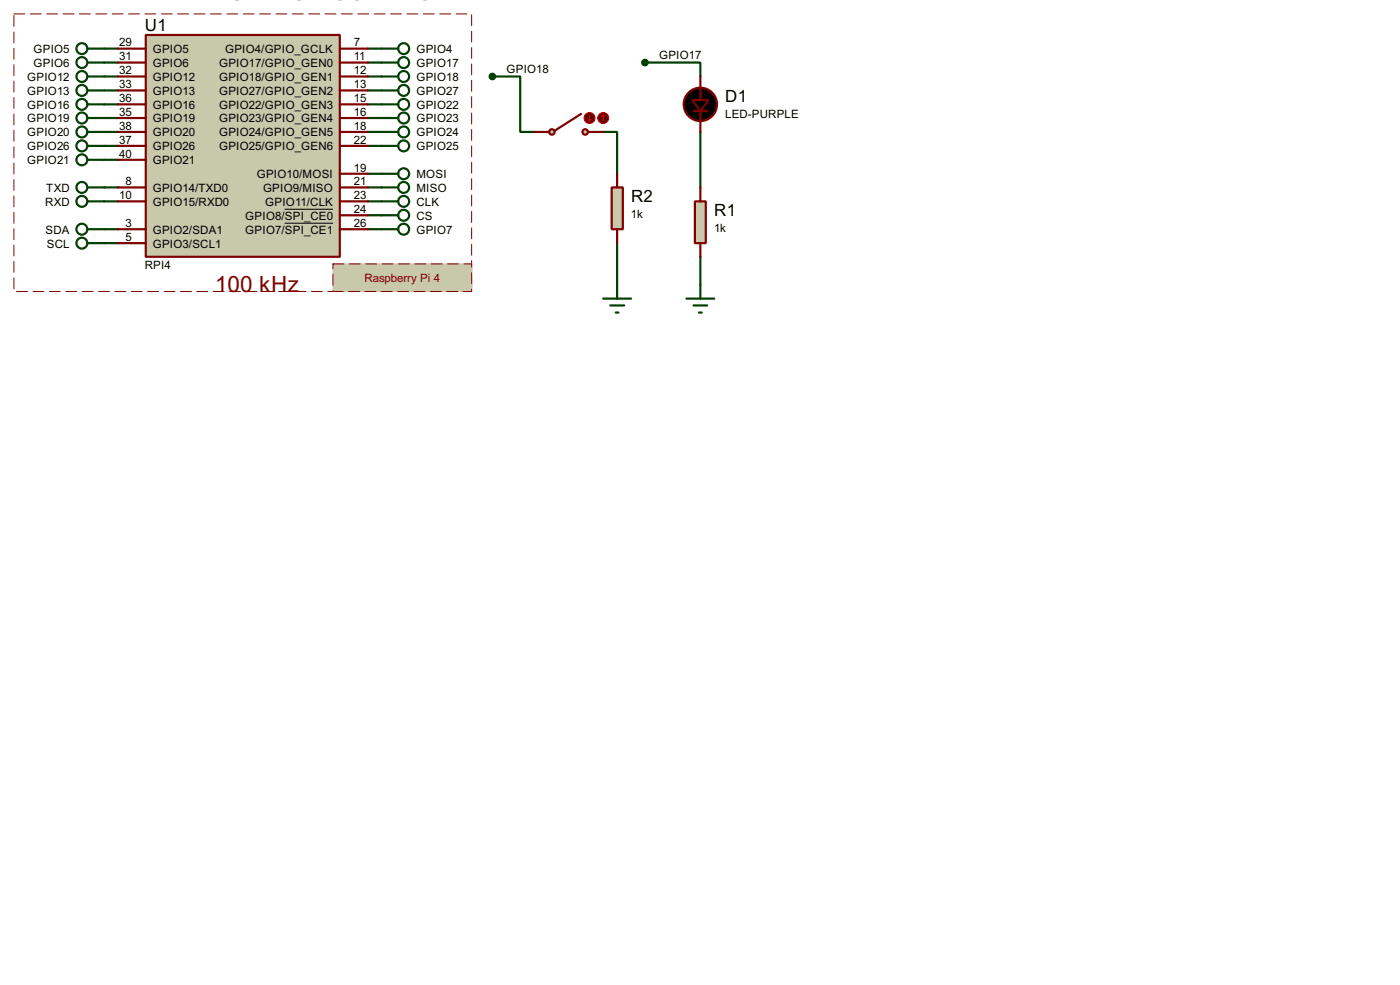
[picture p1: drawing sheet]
<svg xmlns="http://www.w3.org/2000/svg" width="256mm" height="180mm" viewBox="0 0 256 180" stroke-linecap="round" stroke-linejoin="round" font-family="sans-serif">
<g fill="none" stroke="#004000" stroke-width=".4">
<path d="M19.1 8.9h2.5M19.1 11.5h2.5M19.1 16.6h2.5M19.1 14h2.5M19.1 19.1h2.5M67.4 8.9h2.5M67.4 11.5h2.5M67.4 16.6h2.5M67.4 14h2.5M67.4 19.1h2.5M90.2 14h5.1v10.2h2.5M118.2 11.5h10.1v2.5"/>
<path d="M19.1 21.6h2.5M19.1 26.7h2.5M19.1 36.9h2.5M19.1 24.2h2.5M19.1 29.3h2.5M19.1 34.3h2.5M67.4 21.6h2.5M67.4 26.7h2.5M67.4 36.9h2.5M67.4 24.2h2.5M67.4 34.3h2.5M67.4 31.8h2.5"/>
<path d="M67.4 39.4h2.5M110.5 24.2h2.6v7.6M128.3 24.2v10.1M19.1 42h2.5M19.1 44.5h2.5M67.4 42h2.5M113.1 44.5v7.6M128.3 47v5.1"/>
</g>
<path d="M2.6 2.6h83.8v50.8h-83.8z" fill="none" stroke="#fff" stroke-width=".18"/>
<path d="M2.6 2.6h83.8v50.8h-83.8z" fill="none" stroke="#800000" stroke-width=".18" stroke-dasharray="2 1"/>
<g fill="#c8c8aa">
<path d="M61 48.3h25.4v5.1h-25.4z" fill-rule="evenodd"/>
<path d="M61 48.3h25.4v5.1h-25.4z" fill-rule="evenodd"/>
</g>
<path d="M61 48.3h25.4v5.1h-25.4z" fill="none" stroke="#c8c8aa" stroke-width=".18"/>
<path d="M61 48.3h25.4v5.1h-25.4z" fill="none" stroke="#800000" stroke-width=".18" stroke-dasharray="2 1"/>
<path d="M26.7 6.4h35.6v40.6h-35.6z" fill="#c8c8aa" stroke="#800000" stroke-width=".4"/>
<g fill="none" stroke="#800000" stroke-width=".4">
<path d="M21.6 8.9h5.1M21.6 11.5h5.1M21.6 16.6h5.1M21.6 19.1h5.1M21.6 14h5.1M62.3 8.9h5.1M62.3 11.5h5.1M62.3 16.6h5.1M62.3 19.1h5.1M62.3 14h5.1M128.3 14v4.3M21.6 34.3h5.1"/>
<path d="M21.6 36.9h5.1M21.6 21.6h5.1M21.6 26.7h5.1M21.6 24.2h5.1M21.6 29.3h5.1M62.3 31.8h5.1M62.3 34.3h5.1M62.3 36.9h5.1M62.3 21.6h5.1M62.3 26.7h5.1M62.3 24.2h5.1M62.3 39.4h5.1"/>
<path d="M127.1 20.4h2.5M128.3 20.4v3.8M21.6 42h5.1M21.6 44.5h5.1M62.3 42h5.1"/>
</g>
<path d="M52.2 38.3h8.8M52.2 40.9h8.8" fill="none" stroke="#000" stroke-width=".18"/>
<g fill="none" stroke="#004000" stroke-width=".4">
<path d="M16.1 8.9h3M16.1 11.5h3M16.1 16.6h3M16.1 14h3M16.1 19.1h3M69.9 8.9h3.1M69.9 11.5h3.1M69.9 16.6h3.1M69.9 14h3.1M69.9 19.1h3.1M16.1 21.6h3M16.1 26.7h3"/>
<path d="M16.1 36.9h3M16.1 24.2h3M16.1 29.3h3M16.1 34.3h3M69.9 21.6h3.1M69.9 26.7h3.1M69.9 36.9h3.1M69.9 24.2h3.1M69.9 34.3h3.1M69.9 31.8h3.1M69.9 39.4h3.1M16.1 42h3"/>
<path d="M16.1 44.5h3M69.9 42h3.1"/>
<circle cx="15" cy="11.5" r="1"/>
<circle cx="15" cy="8.9" r="1"/>
<circle cx="15" cy="19.1" r="1"/>
<circle cx="15" cy="14" r="1"/>
<circle cx="15" cy="16.6" r="1"/>
<circle cx="73.9" cy="8.9" r="1"/>
<circle cx="73.9" cy="11.5" r="1"/>
<circle cx="73.9" cy="19.1" r="1"/>
<circle cx="73.9" cy="16.6" r="1"/>
<circle cx="73.9" cy="14" r="1"/>
<circle cx="15" cy="36.9" r="1"/>
<circle cx="15" cy="29.3" r="1"/>
<circle cx="15" cy="34.3" r="1"/>
<circle cx="15" cy="26.7" r="1"/>
<circle cx="15" cy="24.2" r="1"/>
<circle cx="15" cy="21.6" r="1"/>
<circle cx="73.9" cy="31.8" r="1"/>
<circle cx="73.9" cy="26.7" r="1"/>
<circle cx="73.9" cy="36.9" r="1"/>
<circle cx="73.9" cy="39.4" r="1"/>
<circle cx="73.9" cy="34.3" r="1"/>
<circle cx="73.9" cy="24.2" r="1"/>
<circle cx="73.9" cy="21.6" r="1"/>
<circle cx="15" cy="42" r="1"/>
<circle cx="15" cy="44.5" r="1"/>
<circle cx="73.9" cy="42" r="1"/>
</g>
<g fill="#000" stroke="#800000" stroke-width=".4">
<path d="M126.8 18.3h3l-1.5 2.1z"/>
<circle cx="128.3" cy="19.1" r="3.1"/>
</g>
<circle cx="118.1" cy="11.5" r=".5" fill="#004000" stroke="#004000" stroke-width=".4"/>
<path d="M127.3 36.9h2v7.6h-2z" fill="#c8c8aa" stroke="#800000" stroke-width=".4"/>
<path d="M128.3 34.3v2.6M128.3 44.5v2.5" fill="none" stroke="#800000" stroke-width=".4"/>
<path d="M125.8 54.7h5.1M127.1 55.9h2.5M128.1 57.2h.5M128.3 52.1v2.6" fill="none" stroke="#004000" stroke-width=".4"/>
<g fill="#c8c8aa" stroke="#800000" stroke-width=".4">
<circle cx="107.2" cy="24.2" r=".5"/>
<circle cx="101.1" cy="24.2" r=".5"/>
</g>
<path d="M97.8 24.2h2.8M106.5 20.9l-4.8 3M107.8 24.2h2.7" fill="none" stroke="#800000" stroke-width=".4"/>
<circle cx="108" cy="21.6" r="1" fill="#400000" stroke="#f00" stroke-width=".2"/>
<path d="M107.8 21.9l.2 .3M108 21.1v1.1M108.3 21.9l-.3 .3" fill="none" stroke="#f00" stroke-width=".2"/>
<circle cx="110.5" cy="21.6" r="1" fill="#400000" stroke="#f00" stroke-width=".2"/>
<path d="M110.5 21.1l-.2 .3M110.5 21.1l.3 .3M110.5 21.1v1.1" fill="none" stroke="#f00" stroke-width=".2"/>
<path d="M112.1 34.3h2v7.7h-2z" fill="#c8c8aa" stroke="#800000" stroke-width=".4"/>
<path d="M113.1 31.8v2.5M113.1 42v2.5" fill="none" stroke="#800000" stroke-width=".4"/>
<path d="M110.5 54.7h5.1M111.8 55.9h2.6M112.8 57.2h.5M113.1 52.1v2.6" fill="none" stroke="#004000" stroke-width=".4"/>
<circle cx="90.2" cy="14" r=".5" fill="#004000" stroke="#004000" stroke-width=".4"/>
<g font-size="4.6" fill="#800000">
<text x="42" y="0">SWITCH CONTROLLED LED</text>
<text x="39.4" y="53.3">100 kHz</text>
</g>
<g font-size="3.5">
<text x="26.6" y="5.6">U1</text>
<text x="132.9" y="18.7">D1</text>
<text x="115.6" y="37">R2</text>
<text x="130.9" y="39.5">R1</text>
</g>
<g font-size="2.4">
<text x="6.1" y="9.7">GPIO5</text>
<text x="21.9" y="8.5">29</text>
<text x="21.9" y="11.1">31</text>
<text x="28" y="9.7">GPIO5</text>
<text x="41.2" y="9.7">GPIO4/GPIO_GCLK</text>
<text x="64.8" y="8.5">7</text>
<text x="64.8" y="11.1">11</text>
<text x="76.3" y="9.7">GPIO4</text>
<text x="120.7" y="10.9">GPIO17</text>
<text x="5" y="17.3">GPIO13</text>
<text x="5" y="14.8">GPIO12</text>
<text x="6.1" y="12.3">GPIO6</text>
<text x="21.9" y="16.2">33</text>
<text x="21.9" y="13.6">32</text>
<text x="28" y="12.3">GPIO6</text>
<text x="28" y="17.3">GPIO13</text>
<text x="28" y="14.8">GPIO12</text>
<text x="40.1" y="12.3">GPIO17/GPIO_GEN0</text>
<text x="40.1" y="17.3">GPIO27/GPIO_GEN2</text>
<text x="40.1" y="14.8">GPIO18/GPIO_GEN1</text>
<text x="64.8" y="16.2">13</text>
<text x="64.8" y="13.6">12</text>
<text x="76.3" y="12.3">GPIO17</text>
<text x="76.3" y="17.3">GPIO27</text>
<text x="76.3" y="14.8">GPIO18</text>
<text x="92.8" y="13.4">GPIO18</text>
<text x="5" y="22.4">GPIO19</text>
<text x="5" y="19.9">GPIO16</text>
<text x="21.9" y="21.2">35</text>
<text x="21.9" y="18.7">36</text>
<text x="21.9" y="23.8">38</text>
<text x="28" y="22.4">GPIO19</text>
<text x="28" y="19.9">GPIO16</text>
<text x="40.1" y="19.9">GPIO22/GPIO_GEN3</text>
<text x="40.1" y="22.4">GPIO23/GPIO_GEN4</text>
<text x="64.8" y="18.7">15</text>
<text x="64.8" y="21.2">16</text>
<text x="64.8" y="23.8">18</text>
<text x="76.3" y="19.9">GPIO22</text>
<text x="76.3" y="22.4">GPIO23</text>
<text x="132.8" y="21.7">LED-PURPLE</text>
<text x="5" y="27.5">GPIO26</text>
<text x="5" y="25">GPIO20</text>
<text x="21.9" y="26.3">37</text>
<text x="21.9" y="28.9">40</text>
<text x="28" y="27.5">GPIO26</text>
<text x="28" y="25">GPIO20</text>
<text x="40.1" y="25">GPIO24/GPIO_GEN5</text>
<text x="40.1" y="27.5">GPIO25/GPIO_GEN6</text>
<text x="64.8" y="26.3">22</text>
<text x="76.3" y="25">GPIO24</text>
<text x="76.3" y="27.5">GPIO25</text>
<text x="5" y="30">GPIO21</text>
<text x="8.5" y="35.1">TXD</text>
<text x="23" y="33.9">8</text>
<text x="28" y="30">GPIO21</text>
<text x="28" y="35.1">GPIO14/TXD0</text>
<text x="47" y="32.6">GPIO10/MOSI</text>
<text x="48.2" y="35.1">GPIO9/MISO</text>
<text x="64.8" y="31.4">19</text>
<text x="64.8" y="33.9">21</text>
<text x="76.3" y="32.6">MOSI</text>
<text x="76.3" y="35.1">MISO</text>
<text x="8.3" y="37.7">RXD</text>
<text x="21.9" y="36.5">10</text>
<text x="23" y="41.6">3</text>
<text x="28" y="37.7">GPIO15/RXD0</text>
<text x="44.9" y="40.2">GPIO8/SPI_CE0</text>
<text x="48.6" y="37.7">GPIO11/CLK</text>
<text x="64.8" y="36.5">23</text>
<text x="64.8" y="39">24</text>
<text x="64.8" y="41.6">26</text>
<text x="76.3" y="37.7">CLK</text>
<text x="76.3" y="40.2">CS</text>
<text x="115.6" y="40">1k</text>
<text x="8.3" y="42.7">SDA</text>
<text x="8.6" y="45.3">SCL</text>
<text x="23" y="44.1">5</text>
<text x="28" y="42.7">GPIO2/SDA1</text>
<text x="28" y="45.3">GPIO3/SCL1</text>
<text x="44.9" y="42.7">GPIO7/SPI_CE1</text>
<text x="76.3" y="42.7">GPIO7</text>
<text x="130.8" y="42.5">1k</text>
<text x="26.5" y="49.2">RPI4</text>
</g>
<text font-size="2.4" fill="#800000" x="66.8" y="51.5">Raspberry Pi 4</text>
</svg>
